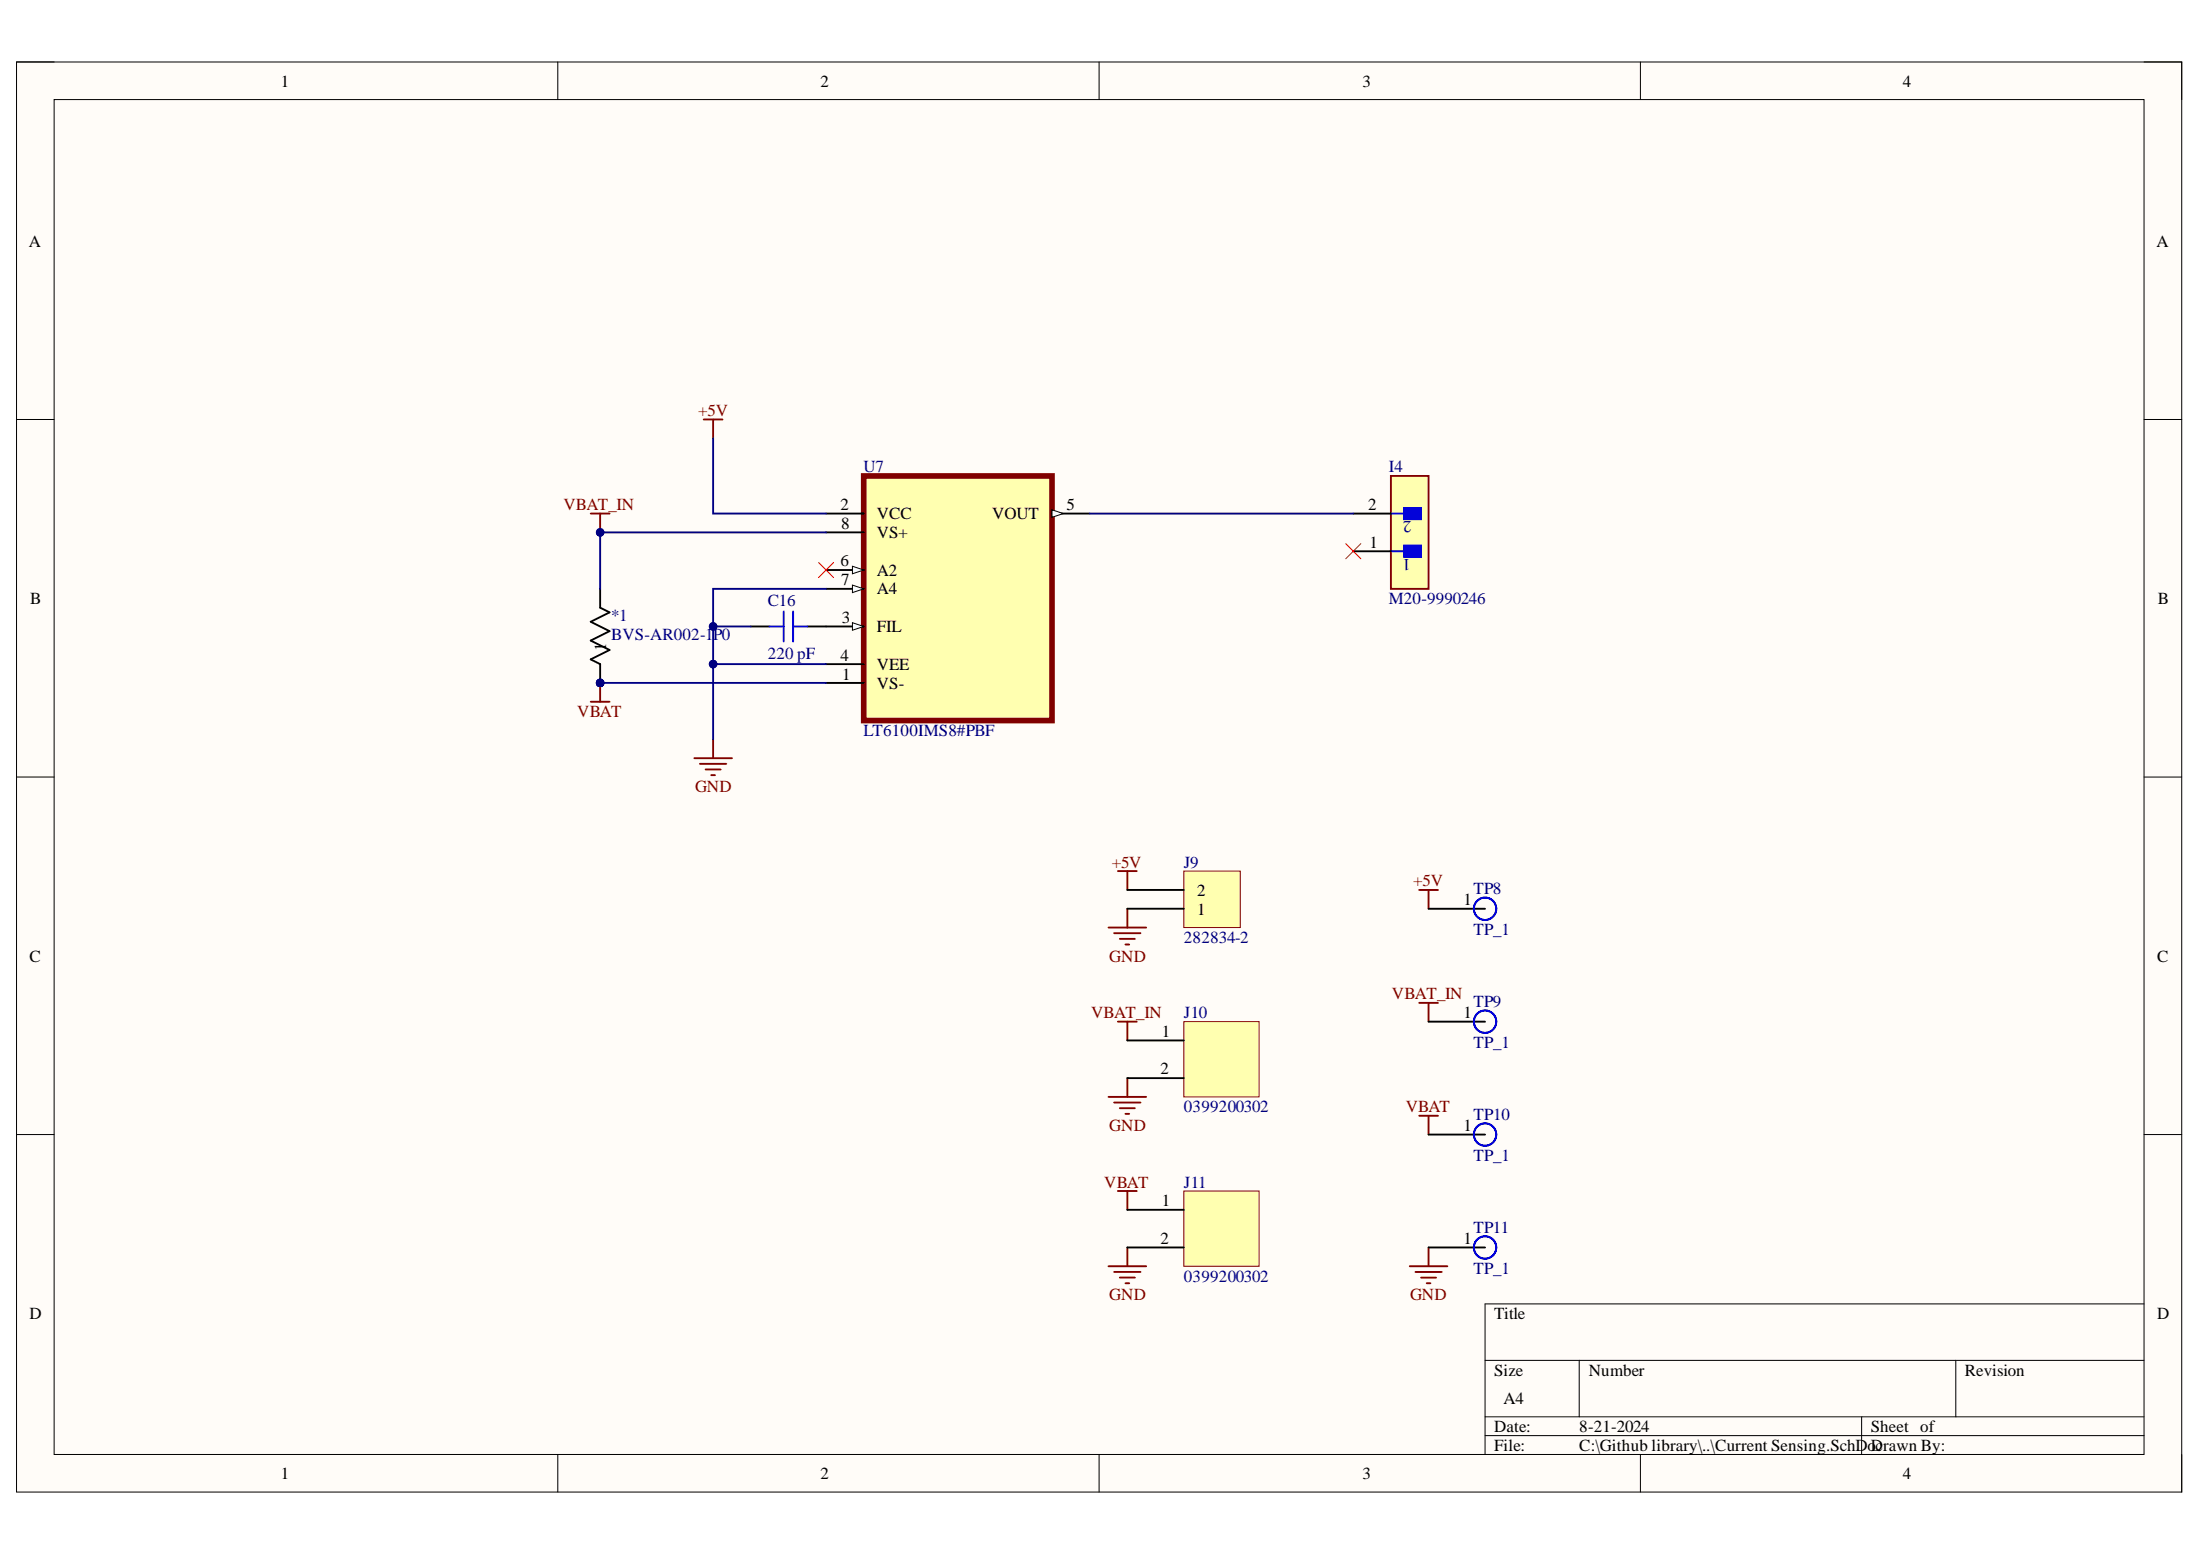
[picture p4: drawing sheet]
<svg xmlns="http://www.w3.org/2000/svg" width="297mm" height="210mm" viewBox="0 0 297 210" stroke-linecap="round" stroke-linejoin="round" font-family="sans-serif">
<path d="M2.2 8.4h292.4v193h-292.4z" fill-rule="evenodd" fill="#fffcf8"/>
<path d="M2.2 8.4h292.4v193h-292.4z" fill="none" stroke="#000" stroke-width=".14"/>
<path d="M7.3 13.4h282.2v182.9h-282.2z" fill-rule="evenodd" fill="#fffcf8"/>
<g fill="none" stroke="#000" stroke-width=".14">
<path d="M2.2 8.4h5.1M7.3 13.4h282.2v182.9h-282.2zM75.3 8.4v5M148.4 8.4v5M221.5 8.4v5M289.5 8.4h5.1v5M2.2 56.6h5.1M289.5 56.6h5.1M2.2 104.9h5.1M289.5 104.9h5.1M2.2 153.1h5.1M289.5 153.1h5.1"/>
<path d="M289.5 176h-89v20.3M75.3 196.3v5.1M148.4 196.3v5.1M200.5 183.6h89M200.5 191.3h89M200.5 193.8h89M213.2 183.6v7.7M221.5 196.3v5.1M251.4 191.3v5M264.1 183.6v7.7M294.6 196.3v5.1"/>
</g>
<path d="M116.6 64.2h25.4v33.1h-25.4z" fill-rule="evenodd" fill="#ffffb0"/>
<path d="M116.6 64.2h25.4v33.1h-25.4z" fill="none" stroke="#800000" stroke-width=".76"/>
<path d="M111.5 69.3h5.1M111.5 71.9h5.1M111.5 76.9h5.1" fill="none" stroke="#000" stroke-width=".25"/>
<path d="M115.1 76.4l1.5 .5-1.5 .6z" fill="#f8fcff"/>
<path d="M115.1 76.4l1.5 .5-1.5 .6z" fill="none" stroke="#000" stroke-width=".14"/>
<path d="M111.5 79.5h5.1" fill="none" stroke="#000" stroke-width=".25"/>
<path d="M115.1 79l1.5 .5-1.5 .5z" fill="#f8fcff"/>
<path d="M115.1 79l1.5 .5-1.5 .5z" fill="none" stroke="#000" stroke-width=".14"/>
<path d="M111.5 84.6h5.1" fill="none" stroke="#000" stroke-width=".25"/>
<path d="M115.1 84.1l1.5 .5-1.5 .5z" fill="#f8fcff"/>
<path d="M115.1 84.1l1.5 .5-1.5 .5z" fill="none" stroke="#000" stroke-width=".14"/>
<path d="M142 69.3h5.1M111.5 89.6h5.1M111.5 92.2h5.1" fill="none" stroke="#000" stroke-width=".25"/>
<path d="M142 68.8l1.6 .5-1.6 .5z" fill="#f8fcff"/>
<path d="M142 68.8l1.6 .5-1.6 .5z" fill="none" stroke="#000" stroke-width=".14"/>
<path d="M95 56.6h2.6M96.3 56.6v2.6M79.8 69.3h2.5M81 69.3v2.6M96.3 99.8v2.5M93.7 102.3h5.1M94.5 103.1h3.6M95.3 103.9h2M96 104.6h.5" fill="none" stroke="#800000" stroke-width=".25"/>
<path d="M81 79.5v2.5l1.3 .7-2.5 1.2 2.5 1.3-2.5 1.3 2.5 1.2-2.5 1.3M101.4 84.6h2.5M109 84.6h2.5" fill="none" stroke="#000" stroke-width=".25"/>
<path d="M103.9 84.6h1.9M105.8 82.5v4.1M107.1 84.6h1.9M107.1 82.5v4.1" fill="none" stroke="#00f" stroke-width=".25"/>
<circle cx="81" cy="71.9" r=".51" fill="#000080"/>
<circle cx="81" cy="71.9" r=".51" fill="none" stroke="#000080" stroke-width=".14"/>
<path d="M79.8 94.7h2.5M81 92.2v2.5M150.9 117.6h2.6M152.2 117.6v2.5M149.7 125.2h5.1M150.4 126h3.6M151.2 126.7h2M152 127.5h.5M152.2 122.7v2.5" fill="none" stroke="#800000" stroke-width=".25"/>
<path d="M159.8 117.6h7.7v7.6h-7.7z" fill-rule="evenodd" fill="#ffffb0"/>
<path d="M159.8 117.6h7.7v7.6h-7.7z" fill="none" stroke="#800000" stroke-width=".14"/>
<path d="M152.2 122.7h7.6M152.2 120.1h7.6" fill="none" stroke="#000" stroke-width=".25"/>
<g fill="none" stroke="#800000" stroke-width=".25">
<path d="M150.9 137.9h2.6M152.2 137.9v2.5M149.7 148.1h5.1M150.4 148.8h3.6M151.2 149.6h2M152 150.4h.5M152.2 145.5v2.6M149.7 170.9h5.1M150.4 171.7h3.6M150.9 160.8h2.6M151.2 172.5h2M152 173.2h.5"/>
<path d="M152.2 160.8v2.5M152.2 168.4v2.5"/>
</g>
<path d="M187.8 64.2h5.1v15.3h-5.1z" fill-rule="evenodd" fill="#ffffb0"/>
<path d="M187.8 64.2h5.1v15.3h-5.1z" fill="none" stroke="#800000" stroke-width=".25"/>
<path d="M189.6 73.6h2.3v1.6h-2.3z" fill-rule="evenodd" fill="#00f"/>
<path d="M187.8 74.4h1.8M189.6 73.6h2.3v1.6h-2.3z" fill="none" stroke="#00f" stroke-width=".25"/>
<path d="M189.6 68.6h2.3v1.5h-2.3z" fill-rule="evenodd" fill="#00f"/>
<g fill="none" stroke="#00f" stroke-width=".25">
<path d="M187.8 69.3h1.8M189.6 68.6h2.3v1.5h-2.3z"/>
<circle cx="200.5" cy="122.7" r="1.51"/>
<circle cx="200.5" cy="137.9" r="1.51"/>
<circle cx="200.5" cy="153.1" r="1.51"/>
<circle cx="200.5" cy="168.4" r="1.51"/>
</g>
<path d="M182.7 74.4h5.1M182.7 69.3h5.1M192.9 122.7h7.6M192.9 137.9h7.6M192.9 153.1h7.6M192.9 168.4h7.6" fill="none" stroke="#000" stroke-width=".25"/>
<path d="M110.5 75.9l2.1 2.1M112.6 75.9l-2.1 2.1M181.7 73.4l2 2M183.7 73.4l-2 2" fill="none" stroke="#f00" stroke-width=".14"/>
<path d="M191.6 120.1h2.6M191.6 135.4h2.6M192.9 120.1v2.6M192.9 135.4v2.5M191.6 150.6h2.6M192.9 150.6v2.5M190.3 170.9h5.1M191.1 171.7h3.6M191.9 172.5h2M192.6 173.2h.5M192.9 168.4v2.5" fill="none" stroke="#800000" stroke-width=".25"/>
<path d="M159.8 137.9h10.2v10.2h-10.2z" fill-rule="evenodd" fill="#ffffb0"/>
<path d="M159.8 137.9h10.2v10.2h-10.2z" fill="none" stroke="#800000" stroke-width=".14"/>
<path d="M152.2 140.4h7.6M152.2 145.5h7.6" fill="none" stroke="#000" stroke-width=".25"/>
<path d="M159.8 160.8h10.2v10.1h-10.2z" fill-rule="evenodd" fill="#ffffb0"/>
<path d="M159.8 160.8h10.2v10.1h-10.2z" fill="none" stroke="#800000" stroke-width=".14"/>
<path d="M152.2 163.3h7.6M152.2 168.4h7.6" fill="none" stroke="#000" stroke-width=".25"/>
<path d="M96.3 89.6h15.2" fill="none" stroke="#000080" stroke-width=".25"/>
<circle cx="96.3" cy="89.6" r=".51" fill="#000080"/>
<circle cx="96.3" cy="89.6" r=".51" fill="none" stroke="#000080" stroke-width=".14"/>
<path d="M96.3 84.6h5.1" fill="none" stroke="#000080" stroke-width=".25"/>
<circle cx="96.3" cy="84.6" r=".51" fill="#000080"/>
<circle cx="96.3" cy="84.6" r=".51" fill="none" stroke="#000080" stroke-width=".14"/>
<path d="M96.3 59.2v10.1h15.2M111.5 71.9h-30.5v7.6M81 92.2h30.5" fill="none" stroke="#000080" stroke-width=".25"/>
<circle cx="81" cy="71.9" r=".51" fill="#000080"/>
<circle cx="81" cy="71.9" r=".51" fill="none" stroke="#000080" stroke-width=".14"/>
<path d="M111.5 79.5h-15.2v20.3M147.1 69.3h35.6" fill="none" stroke="#000080" stroke-width=".25"/>
<circle cx="96.3" cy="84.6" r=".51" fill="#000080"/>
<circle cx="96.3" cy="84.6" r=".51" fill="none" stroke="#000080" stroke-width=".14"/>
<circle cx="96.3" cy="89.6" r=".51" fill="#000080"/>
<circle cx="96.3" cy="89.6" r=".51" fill="none" stroke="#000080" stroke-width=".14"/>
<text font-size="3.5" fill="#000080" x="80.4" y="91.7">PI0101</text>
<g font-size="2.3">
<text x="37.9" y="11.7">1</text>
<text x="110.8" y="11.7">2</text>
<text x="184" y="11.7">3</text>
<text x="256.9" y="11.7">4</text>
<text x="3.9" y="33.3">A</text>
<text x="291.2" y="33.3">A</text>
<text x="113.5" y="68.8">2</text>
<text x="113.6" y="71.4">8</text>
<text x="118.4" y="70.1">VCC</text>
<text x="133.9" y="70.1">VOUT</text>
<text x="144" y="68.8">5</text>
<text x="184.7" y="68.8">2</text>
<text x="113.5" y="76.4">6</text>
<text x="118.4" y="72.6">VS+</text>
<text x="118.4" y="77.7">A2</text>
<text x="184.9" y="73.9">1</text>
<text x="4.1" y="81.5">B</text>
<text x="113.6" y="79">7</text>
<text x="118.4" y="80.2">A4</text>
<text x="291.3" y="81.5">B</text>
<text x="81.8" y="87.9" transform="rotate(-90 81.8 87.9)">1</text>
<text x="113.5" y="89.2">4</text>
<text x="113.6" y="84.1">3</text>
<text x="118.4" y="85.3">FIL</text>
<text x="113.7" y="91.7">1</text>
<text x="118.4" y="90.5">VEE</text>
<text x="118.4" y="93">VS-</text>
<text x="161.6" y="123.5">1</text>
<text x="161.6" y="120.9">2</text>
<text x="197.6" y="122.2">1</text>
<text x="4" y="129.8">C</text>
<text x="291.2" y="129.8">C</text>
<text x="197.6" y="137.4">1</text>
<text x="156.9" y="139.9">1</text>
<text x="156.7" y="145">2</text>
<text x="197.6" y="152.7">1</text>
<text x="156.7" y="167.9">2</text>
<text x="156.9" y="162.9">1</text>
<text x="197.6" y="167.9">1</text>
<text x="4" y="178.1">D</text>
<text x="201.7" y="178.1">Title</text>
<text x="291.2" y="178.1">D</text>
<text x="201.7" y="185.7">Size</text>
<text x="214.5" y="185.7">Number</text>
<text x="265.3" y="185.7">Revision</text>
<text x="203" y="189.5">A4</text>
<text x="201.7" y="193.3">Date:</text>
<text x="201.7" y="195.8">File:</text>
<text x="213.2" y="193.3">8-21-2024</text>
<text x="213.2" y="195.8">C:\Github library\..\Current Sensing.SchDoDcrawn By:</text>
<text x="252.6" y="193.3">Sheet of</text>
<text x="37.9" y="199.6">1</text>
<text x="110.8" y="199.6">2</text>
<text x="184" y="199.6">3</text>
<text x="256.9" y="199.6">4</text>
</g>
<g font-size="2.3" fill="#800000">
<text x="94.3" y="56.1">+5V</text>
<text x="76.1" y="68.8">VBAT_IN</text>
<text x="77.9" y="96.8">VBAT</text>
<text x="93.8" y="107">GND</text>
<text x="150.1" y="117.1">+5V</text>
<text x="190.8" y="119.6">+5V</text>
<text x="149.8" y="129.8">GND</text>
<text x="147.3" y="137.4">VBAT_IN</text>
<text x="187.9" y="134.9">VBAT_IN</text>
<text x="149.8" y="152.7">GND</text>
<text x="189.8" y="150.2">VBAT</text>
<text x="149.1" y="160.3">VBAT</text>
<text x="149.8" y="175.5">GND</text>
<text x="190.4" y="175.5">GND</text>
</g>
<g font-size="2.3" fill="#000080">
<text x="116.6" y="63.8">U7</text>
<text x="187.5" y="63.8">I4</text>
<text x="190.6" y="70.4" transform="rotate(-180 190.6 70.4)">2</text>
<text x="190.5" y="75.4" transform="rotate(-180 190.5 75.4)">1</text>
<text x="82.5" y="83.8">*1</text>
<text x="103.7" y="81.8">C16</text>
<text x="187.5" y="81.5">M20-9990246</text>
<text x="82.5" y="86.3">BVS-AR002-1</text>
<text x="96.3" y="86.3">P0</text>
<text x="103.7" y="89">220 pF</text>
<text x="116.6" y="99.4">LT6100IMS8#PBF</text>
<text x="159.8" y="117.1">J9</text>
<text x="198.9" y="120.7">TP8</text>
<text x="159.8" y="127.3">282834-2</text>
<text x="198.9" y="126.2">TP_1</text>
<text x="159.8" y="137.4">J10</text>
<text x="198.9" y="135.9">TP9</text>
<text x="198.9" y="141.5">TP_1</text>
<text x="159.8" y="150.2">0399200302</text>
<text x="198.9" y="151.2">TP10</text>
<text x="159.8" y="160.3">J11</text>
<text x="198.9" y="156.7">TP_1</text>
<text x="198.9" y="166.4">TP11</text>
<text x="159.8" y="173">0399200302</text>
<text x="198.9" y="172">TP_1</text>
</g>
</svg>
